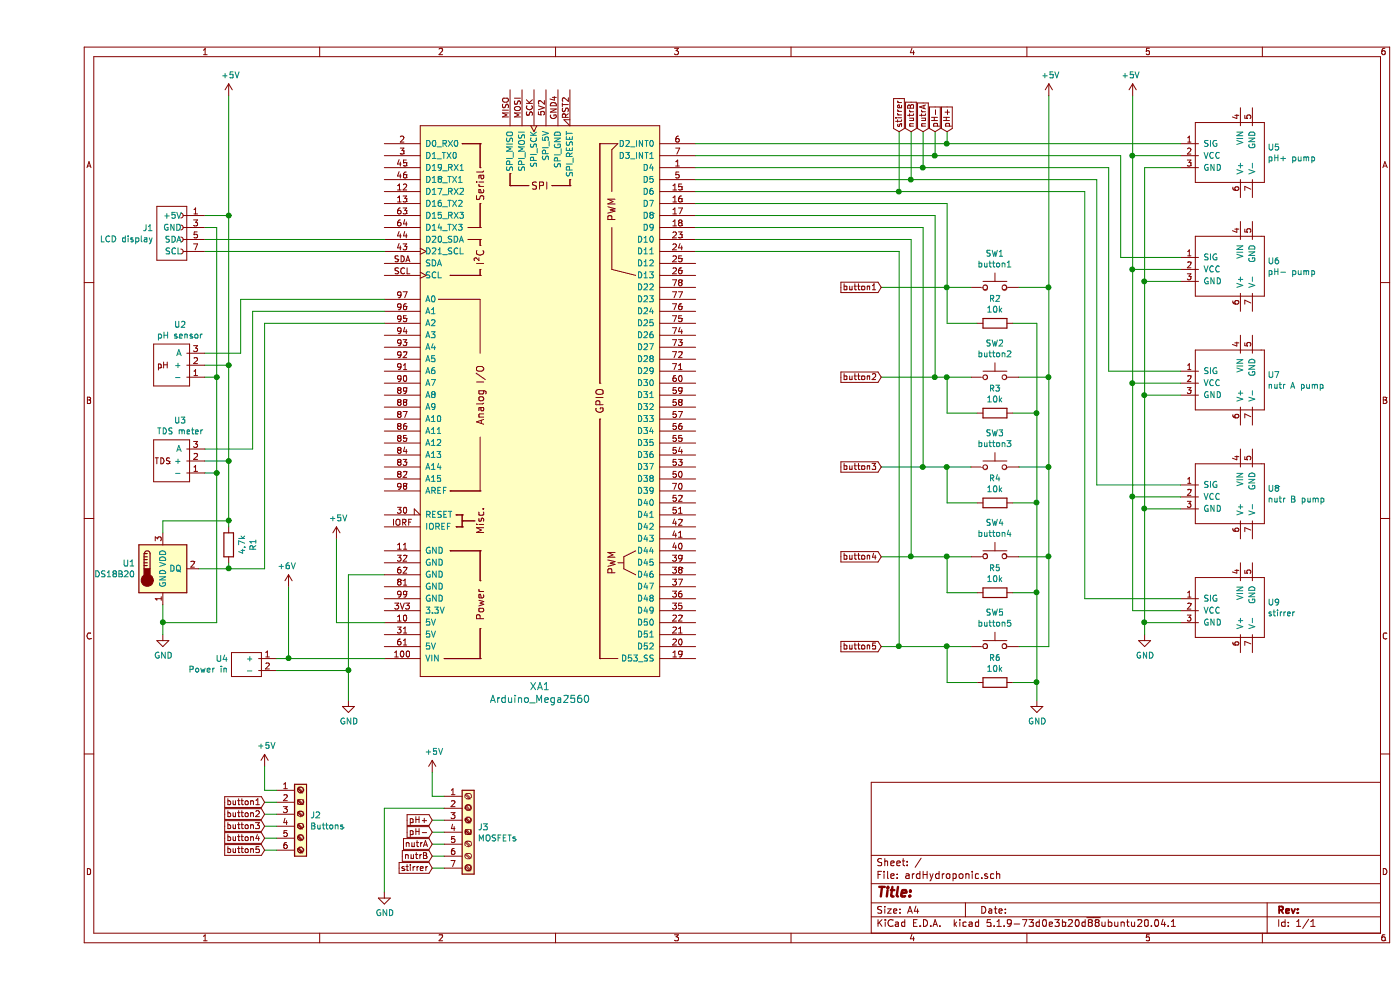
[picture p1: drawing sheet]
EESchema Schematic File Version 4
EELAYER 30 0
EELAYER END
$Descr A4 11693 8268
encoding utf-8
Sheet 1 1
Title ""
Date ""
Rev ""
Comp ""
Comment1 ""
Comment2 ""
Comment3 ""
Comment4 ""
$EndDescr
$Comp
L My_Arduino:Arduino_Mega2560 XA1
U 1 1
P 4200 3350
F 0 "XA1" H 4200 969 60  0000 C CNN
F 1 "Arduino_Mega2560" H 4200 863 60  0000 C CNN
F 2 "My_Arduino:Arduino_Mega2560_Shield__no_ICSP_large" H 4900 6100 60  0001 C CNN
F 3 "https://store.arduino.cc/arduino-mega-2560-rev3" H 4900 6100 60  0001 C CNN
	1    4200 3350
	1    0    0    -1  
$EndComp
$Comp
L Sensor_Temperature:DS18B20 U1
U 1 1
P 1050 4750
F 0 "U1" H 820 4796 50  0000 R CNN
F 1 "DS18B20" H 820 4705 50  0000 R CNN
F 2 "My_Parts:3-pole_DS18B20_screw_terminal" H 50  4500 50  0001 C CNN
F 3 "http://datasheets.maximintegrated.com/en/ds/DS18B20.pdf" H 900 5000 50  0001 C CNN
	1    1050 4750
	1    0    0    -1  
$EndComp
$Comp
L My_Parts:HCMODU0083_IRF520_MOSFET_module U5
U 1 1
P 9550 1200
F 0 "U5" H 10278 1171 50  0000 L CNN
F 1 "pH+ pump" H 10278 1080 50  0000 L CNN
F 2 "" H 9725 1425 50  0001 C CNN
F 3 "" H 9725 1425 50  0001 C CNN
	1    9550 1200
	1    0    0    -1  
$EndComp
$Comp
L My_Parts:HCMODU0083_IRF520_MOSFET_module U6
U 1 1
P 9550 2150
F 0 "U6" H 10278 2121 50  0000 L CNN
F 1 "pH- pump" H 10278 2030 50  0000 L CNN
F 2 "" H 9725 2375 50  0001 C CNN
F 3 "" H 9725 2375 50  0001 C CNN
	1    9550 2150
	1    0    0    -1  
$EndComp
$Comp
L My_Parts:HCMODU0083_IRF520_MOSFET_module U7
U 1 1
P 9550 3100
F 0 "U7" H 10278 3071 50  0000 L CNN
F 1 "nutr A pump" H 10278 2980 50  0000 L CNN
F 2 "" H 9725 3325 50  0001 C CNN
F 3 "" H 9725 3325 50  0001 C CNN
	1    9550 3100
	1    0    0    -1  
$EndComp
$Comp
L My_Parts:HCMODU0083_IRF520_MOSFET_module U8
U 1 1
P 9550 4050
F 0 "U8" H 10278 4021 50  0000 L CNN
F 1 "nutr B pump" H 10278 3930 50  0000 L CNN
F 2 "" H 9725 4275 50  0001 C CNN
F 3 "" H 9725 4275 50  0001 C CNN
	1    9550 4050
	1    0    0    -1  
$EndComp
$Comp
L My_Headers:4-pin_I2C_LCD_header J1
U 1 1
P 1200 1900
F 0 "J1" H 1428 1896 50  0000 L CNN
F 1 "LCD display" H 1428 1805 50  0000 L CNN
F 2 "My_Headers:4-pin_I2C_LCD_header_larger" H 1400 1500 50  0001 C CNN
F 3 "~" H 1200 1900 50  0001 C CNN
	1    1200 1900
	-1   0    0    -1  
$EndComp
$Comp
L power:+5V #PWR0101
U 1 1
P 9150 800
F 0 "#PWR0101" H 9150 650 50  0001 C CNN
F 1 "+5V" H 9165 973 50  0000 C CNN
F 2 "" H 9150 800 50  0001 C CNN
F 3 "" H 9150 800 50  0001 C CNN
	1    9150 800 
	-1   0    0    -1  
$EndComp
Wire Wire Line
	9550 1300 9150 1300
Wire Wire Line
	9150 1300 9150 800 
Wire Wire Line
	9550 2250 9150 2250
Wire Wire Line
	9150 2250 9150 1300
Connection ~ 9150 1300
Wire Wire Line
	9550 3200 9150 3200
Wire Wire Line
	9150 3200 9150 2250
Connection ~ 9150 2250
$Comp
L My_Parts:HCMODU0083_IRF520_MOSFET_module U9
U 1 1
P 9550 5000
F 0 "U9" H 10278 4971 50  0000 L CNN
F 1 "stirrer" H 10278 4880 50  0000 L CNN
F 2 "" H 9725 5225 50  0001 C CNN
F 3 "" H 9725 5225 50  0001 C CNN
	1    9550 5000
	1    0    0    -1  
$EndComp
Wire Wire Line
	9550 4150 9150 4150
Wire Wire Line
	9150 4150 9150 3200
Connection ~ 9150 3200
Wire Wire Line
	9550 5100 9150 5100
Wire Wire Line
	9150 5100 9150 4150
Connection ~ 9150 4150
Wire Wire Line
	9550 5200 9250 5200
Wire Wire Line
	9250 4250 9550 4250
Wire Wire Line
	9250 4250 9250 5200
Wire Wire Line
	9250 4250 9250 3300
Wire Wire Line
	9250 3300 9550 3300
Connection ~ 9250 4250
Wire Wire Line
	9250 3300 9250 2350
Wire Wire Line
	9250 2350 9550 2350
Connection ~ 9250 3300
Wire Wire Line
	9250 2350 9250 1400
Wire Wire Line
	9250 1400 9550 1400
Connection ~ 9250 2350
Wire Wire Line
	9550 1200 7600 1200
Wire Wire Line
	9550 2150 9050 2150
Wire Wire Line
	9050 2150 9050 1300
Wire Wire Line
	9550 3100 8950 3100
Wire Wire Line
	8950 3100 8950 1400
Wire Wire Line
	8850 1500 8850 4050
Wire Wire Line
	8850 4050 9550 4050
Wire Wire Line
	8750 5000 9550 5000
$Comp
L power:GND #PWR0102
U 1 1
P 9250 5300
F 0 "#PWR0102" H 9250 5050 50  0001 C CNN
F 1 "GND" H 9255 5127 50  0000 C CNN
F 2 "" H 9250 5300 50  0001 C CNN
F 3 "" H 9250 5300 50  0001 C CNN
	1    9250 5300
	1    0    0    -1  
$EndComp
Wire Wire Line
	9250 5300 9250 5200
Connection ~ 9250 5200
$Comp
L power:+5V #PWR0103
U 1 1
P 8450 800
F 0 "#PWR0103" H 8450 650 50  0001 C CNN
F 1 "+5V" H 8465 973 50  0000 C CNN
F 2 "" H 8450 800 50  0001 C CNN
F 3 "" H 8450 800 50  0001 C CNN
	1    8450 800 
	1    0    0    -1  
$EndComp
$Comp
L Switch:SW_Push SW1
U 1 1
P 8000 2400
F 0 "SW1" H 8000 2685 50  0000 C CNN
F 1 "button1" H 8000 2594 50  0000 C CNN
F 2 "" H 8000 2600 50  0001 C CNN
F 3 "~" H 8000 2600 50  0001 C CNN
	1    8000 2400
	1    0    0    -1  
$EndComp
$Comp
L Device:R R2
U 1 1
P 8000 2700
F 0 "R2" V 7793 2700 50  0000 C CNN
F 1 "10k" V 7884 2700 50  0000 C CNN
F 2 "My_Misc:R_Axial_DIN0207_L6.3mm_D2.5mm_P10.16mm_Horizontal_larger_pads" V 7930 2700 50  0001 C CNN
F 3 "~" H 8000 2700 50  0001 C CNN
	1    8000 2700
	0    1    1    0   
$EndComp
$Comp
L Switch:SW_Push SW2
U 1 1
P 8000 3150
F 0 "SW2" H 8000 3435 50  0000 C CNN
F 1 "button2" H 8000 3344 50  0000 C CNN
F 2 "" H 8000 3350 50  0001 C CNN
F 3 "~" H 8000 3350 50  0001 C CNN
	1    8000 3150
	1    0    0    -1  
$EndComp
$Comp
L Device:R R3
U 1 1
P 8000 3450
F 0 "R3" V 7793 3450 50  0000 C CNN
F 1 "10k" V 7884 3450 50  0000 C CNN
F 2 "My_Misc:R_Axial_DIN0207_L6.3mm_D2.5mm_P10.16mm_Horizontal_larger_pads" V 7930 3450 50  0001 C CNN
F 3 "~" H 8000 3450 50  0001 C CNN
	1    8000 3450
	0    1    1    0   
$EndComp
$Comp
L Switch:SW_Push SW3
U 1 1
P 8000 3900
F 0 "SW3" H 8000 4185 50  0000 C CNN
F 1 "button3" H 8000 4094 50  0000 C CNN
F 2 "" H 8000 4100 50  0001 C CNN
F 3 "~" H 8000 4100 50  0001 C CNN
	1    8000 3900
	1    0    0    -1  
$EndComp
$Comp
L Device:R R4
U 1 1
P 8000 4200
F 0 "R4" V 7793 4200 50  0000 C CNN
F 1 "10k" V 7884 4200 50  0000 C CNN
F 2 "My_Misc:R_Axial_DIN0207_L6.3mm_D2.5mm_P10.16mm_Horizontal_larger_pads" V 7930 4200 50  0001 C CNN
F 3 "~" H 8000 4200 50  0001 C CNN
	1    8000 4200
	0    1    1    0   
$EndComp
$Comp
L Switch:SW_Push SW4
U 1 1
P 8000 4650
F 0 "SW4" H 8000 4935 50  0000 C CNN
F 1 "button4" H 8000 4844 50  0000 C CNN
F 2 "" H 8000 4850 50  0001 C CNN
F 3 "~" H 8000 4850 50  0001 C CNN
	1    8000 4650
	1    0    0    -1  
$EndComp
$Comp
L Device:R R5
U 1 1
P 8000 4950
F 0 "R5" V 7793 4950 50  0000 C CNN
F 1 "10k" V 7884 4950 50  0000 C CNN
F 2 "My_Misc:R_Axial_DIN0207_L6.3mm_D2.5mm_P10.16mm_Horizontal_larger_pads" V 7930 4950 50  0001 C CNN
F 3 "~" H 8000 4950 50  0001 C CNN
	1    8000 4950
	0    1    1    0   
$EndComp
$Comp
L Switch:SW_Push SW5
U 1 1
P 8000 5400
F 0 "SW5" H 8000 5685 50  0000 C CNN
F 1 "button5" H 8000 5594 50  0000 C CNN
F 2 "" H 8000 5600 50  0001 C CNN
F 3 "~" H 8000 5600 50  0001 C CNN
	1    8000 5400
	1    0    0    -1  
$EndComp
Wire Wire Line
	8200 5400 8450 5400
Wire Wire Line
	8450 2400 8200 2400
Wire Wire Line
	8200 3150 8450 3150
Connection ~ 8450 3150
Wire Wire Line
	8450 3150 8450 2400
Wire Wire Line
	8200 3900 8450 3900
Connection ~ 8450 3900
Wire Wire Line
	8450 3900 8450 3150
Wire Wire Line
	8450 5400 8450 4650
Wire Wire Line
	8200 4650 8450 4650
Connection ~ 8450 4650
Wire Wire Line
	8450 4650 8450 3900
$Comp
L Device:R R6
U 1 1
P 8000 5700
F 0 "R6" V 7793 5700 50  0000 C CNN
F 1 "10k" V 7884 5700 50  0000 C CNN
F 2 "My_Misc:R_Axial_DIN0207_L6.3mm_D2.5mm_P10.16mm_Horizontal_larger_pads" V 7930 5700 50  0001 C CNN
F 3 "~" H 8000 5700 50  0001 C CNN
	1    8000 5700
	0    1    1    0   
$EndComp
Wire Wire Line
	7800 5400 7600 5400
Wire Wire Line
	7600 5400 7600 5700
Wire Wire Line
	7600 5700 7850 5700
Wire Wire Line
	7800 4650 7600 4650
Wire Wire Line
	7600 4650 7600 4950
Wire Wire Line
	7600 4950 7850 4950
Wire Wire Line
	7800 3900 7600 3900
Wire Wire Line
	7600 3900 7600 4200
Wire Wire Line
	7600 4200 7850 4200
Wire Wire Line
	7800 3150 7600 3150
Wire Wire Line
	7600 3150 7600 3450
Wire Wire Line
	7600 3450 7850 3450
Wire Wire Line
	7800 2400 7600 2400
Wire Wire Line
	7600 2400 7600 2700
Wire Wire Line
	7600 2700 7850 2700
Wire Wire Line
	8150 5700 8350 5700
Wire Wire Line
	8350 5700 8350 4950
Wire Wire Line
	8350 2700 8150 2700
Wire Wire Line
	8150 3450 8350 3450
Connection ~ 8350 3450
Wire Wire Line
	8350 3450 8350 2700
Wire Wire Line
	8150 4200 8350 4200
Connection ~ 8350 4200
Wire Wire Line
	8350 4200 8350 3450
Wire Wire Line
	8150 4950 8350 4950
Connection ~ 8350 4950
Wire Wire Line
	8350 4950 8350 4200
$Comp
L power:GND #PWR0104
U 1 1
P 8350 5850
F 0 "#PWR0104" H 8350 5600 50  0001 C CNN
F 1 "GND" H 8355 5677 50  0000 C CNN
F 2 "" H 8350 5850 50  0001 C CNN
F 3 "" H 8350 5850 50  0001 C CNN
	1    8350 5850
	1    0    0    -1  
$EndComp
Wire Wire Line
	8350 5850 8350 5700
Connection ~ 8350 5700
Wire Wire Line
	8450 2400 8450 800 
Connection ~ 8450 2400
$Comp
L Device:R R1
U 1 1
P 1600 4550
F 0 "R1" V 1393 4550 50  0000 C CNN
F 1 "4.7k" V 1484 4550 50  0000 C CNN
F 2 "My_Misc:R_Axial_DIN0207_L6.3mm_D2.5mm_P10.16mm_Horizontal_larger_pads" V 1530 4550 50  0001 C CNN
F 3 "~" H 1600 4550 50  0001 C CNN
	1    1600 4550
	-1   0    0    1   
$EndComp
Wire Wire Line
	1400 2000 2900 2000
Wire Wire Line
	1400 2100 2900 2100
Wire Wire Line
	1400 1800 1600 1800
Wire Wire Line
	1600 1800 1600 800 
$Comp
L power:+5V #PWR0107
U 1 1
P 1600 800
F 0 "#PWR0107" H 1600 650 50  0001 C CNN
F 1 "+5V" H 1615 973 50  0000 C CNN
F 2 "" H 1600 800 50  0001 C CNN
F 3 "" H 1600 800 50  0001 C CNN
	1    1600 800 
	1    0    0    -1  
$EndComp
$Comp
L power:GND #PWR0108
U 1 1
P 1050 5300
F 0 "#PWR0108" H 1050 5050 50  0001 C CNN
F 1 "GND" H 1055 5127 50  0000 C CNN
F 2 "" H 1050 5300 50  0001 C CNN
F 3 "" H 1050 5300 50  0001 C CNN
	1    1050 5300
	1    0    0    -1  
$EndComp
Wire Wire Line
	1400 1900 1500 1900
Wire Wire Line
	1500 1900 1500 3150
$Comp
L power:+5V #PWR0109
U 1 1
P 2500 4500
F 0 "#PWR0109" H 2500 4350 50  0001 C CNN
F 1 "+5V" H 2515 4673 50  0000 C CNN
F 2 "" H 2500 4500 50  0001 C CNN
F 3 "" H 2500 4500 50  0001 C CNN
	1    2500 4500
	1    0    0    -1  
$EndComp
$Comp
L power:GND #PWR0110
U 1 1
P 2600 5850
F 0 "#PWR0110" H 2600 5600 50  0001 C CNN
F 1 "GND" H 2605 5677 50  0000 C CNN
F 2 "" H 2600 5850 50  0001 C CNN
F 3 "" H 2600 5850 50  0001 C CNN
	1    2600 5850
	1    0    0    -1  
$EndComp
Wire Wire Line
	2900 5200 2500 5200
Wire Wire Line
	2500 5200 2500 4500
$Comp
L My_Parts:2-pole_power_in_screw_terminal U4
U 1 1
P 2000 5500
F 0 "U4" H 2403 5501 50  0000 L CNN
F 1 "Power in" H 2403 5410 50  0000 L CNN
F 2 "My_Parts:2-pole_power_in_screw_terminal" H 2175 5625 50  0001 C CNN
F 3 "" H 2175 5625 50  0001 C CNN
	1    2000 5500
	-1   0    0    -1  
$EndComp
$Comp
L power:+6V #PWR0112
U 1 1
P 2100 4900
F 0 "#PWR0112" H 2100 4750 50  0001 C CNN
F 1 "+6V" H 2115 5073 50  0000 C CNN
F 2 "" H 2100 4900 50  0001 C CNN
F 3 "" H 2100 4900 50  0001 C CNN
	1    2100 4900
	-1   0    0    -1  
$EndComp
Wire Wire Line
	2000 5500 2100 5500
Wire Wire Line
	2100 5500 2100 4900
Wire Wire Line
	1400 3950 1500 3950
Connection ~ 1500 3950
Wire Wire Line
	1400 3150 1500 3150
Connection ~ 1500 3150
Wire Wire Line
	1500 3150 1500 3950
Wire Wire Line
	1400 3050 1600 3050
Wire Wire Line
	1600 3050 1600 1800
Connection ~ 1600 1800
Wire Wire Line
	1400 3850 1600 3850
Wire Wire Line
	1600 3850 1600 3050
Connection ~ 1600 3050
$Comp
L My_Parts:DFRobot_Gravity_TDS-meter U3
U 1 1
P 1400 3750
F 0 "U3" H 1605 3990 50  0000 C CNN
F 1 "TDS meter" H 1605 3899 50  0000 C CNN
F 2 "My_Headers:3-pin_DFRobot_Gravity_TDS-meter_header_large" H 1575 3875 50  0001 C CNN
F 3 "" H 1575 3875 50  0001 C CNN
	1    1400 3750
	-1   0    0    -1  
$EndComp
$Comp
L My_Parts:DFRobot_Gravity_pH-sensor U2
U 1 1
P 1400 2950
F 0 "U2" H 1605 3190 50  0000 C CNN
F 1 "pH sensor" H 1605 3099 50  0000 C CNN
F 2 "My_Headers:3-pin_DFRobot_Gravity_pH-sensor_header_large" H 1575 3075 50  0001 C CNN
F 3 "" H 1575 3075 50  0001 C CNN
	1    1400 2950
	-1   0    0    -1  
$EndComp
Wire Wire Line
	1400 2950 1700 2950
Wire Wire Line
	1700 2950 1700 2500
Wire Wire Line
	1700 2500 2900 2500
Wire Wire Line
	1400 3750 1800 3750
Wire Wire Line
	1800 3750 1800 2600
Wire Wire Line
	1800 2600 2900 2600
Wire Wire Line
	7600 3150 7500 3150
Connection ~ 7600 3150
Wire Wire Line
	7400 3900 7600 3900
Connection ~ 7600 3900
Wire Wire Line
	7600 4650 7300 4650
Connection ~ 7600 4650
Wire Wire Line
	7600 5400 7200 5400
Connection ~ 7600 5400
Connection ~ 7600 2400
Wire Wire Line
	2000 5600 2600 5600
Wire Wire Line
	2100 5500 2900 5500
Connection ~ 2100 5500
Wire Wire Line
	2600 4800 2900 4800
Wire Wire Line
	2600 4800 2600 5600
Wire Wire Line
	8750 1600 8750 5000
Wire Wire Line
	2600 5850 2600 5600
Connection ~ 2600 5600
Text GLabel 7050 2400 0    50   Input ~ 0
button1
Text GLabel 7050 3150 0    50   Input ~ 0
button2
Text GLabel 7050 3900 0    50   Input ~ 0
button3
Text GLabel 7050 4650 0    50   Input ~ 0
button4
Text GLabel 7050 5400 0    50   Input ~ 0
button5
$Comp
L Connector:Screw_Terminal_01x06 J2
U 1 1
P 2200 6800
F 0 "J2" H 2280 6792 50  0000 L CNN
F 1 "Buttons" H 2280 6701 50  0000 L CNN
F 2 "My_Parts:6-pole_5-NO_switch_screw_terminal" H 2200 6800 50  0001 C CNN
F 3 "~" H 2200 6800 50  0001 C CNN
	1    2200 6800
	1    0    0    -1  
$EndComp
Text GLabel 1900 6700 0    50   Input ~ 0
button1
Text GLabel 1900 6800 0    50   Input ~ 0
button2
Text GLabel 1900 6900 0    50   Input ~ 0
button3
Text GLabel 1900 7000 0    50   Input ~ 0
button4
Text GLabel 1900 7100 0    50   Input ~ 0
button5
Wire Wire Line
	2000 6700 1900 6700
Wire Wire Line
	1900 6800 2000 6800
Wire Wire Line
	2000 6900 1900 6900
Wire Wire Line
	1900 7000 2000 7000
Wire Wire Line
	2000 7100 1900 7100
Text GLabel 7600 1100 1    50   Input ~ 0
pH+
Text GLabel 7500 1100 1    50   Input ~ 0
pH-
Text GLabel 7400 1100 1    50   Input ~ 0
nutrA
Text GLabel 7300 1100 1    50   Input ~ 0
nutrB
Text GLabel 7200 1100 1    50   Input ~ 0
stirrer
Wire Wire Line
	7600 1200 7600 1100
Connection ~ 7600 1200
Wire Wire Line
	7600 1200 5500 1200
$Comp
L Connector:Screw_Terminal_01x07 J3
U 1 1
P 3600 6950
F 0 "J3" H 3680 6992 50  0000 L CNN
F 1 "MOSFETs" H 3680 6901 50  0000 L CNN
F 2 "My_Parts:7-pole_6-MOSFET_screw_terminal" H 3600 6950 50  0001 C CNN
F 3 "~" H 3600 6950 50  0001 C CNN
	1    3600 6950
	1    0    0    -1  
$EndComp
$Comp
L power:+5V #PWR0113
U 1 1
P 3300 6450
F 0 "#PWR0113" H 3300 6300 50  0001 C CNN
F 1 "+5V" H 3315 6623 50  0000 C CNN
F 2 "" H 3300 6450 50  0001 C CNN
F 3 "" H 3300 6450 50  0001 C CNN
	1    3300 6450
	1    0    0    -1  
$EndComp
Wire Wire Line
	3400 6650 3300 6650
Wire Wire Line
	3300 6650 3300 6450
Text GLabel 3300 6850 0    50   Input ~ 0
pH+
Text GLabel 3300 6950 0    50   Input ~ 0
pH-
Text GLabel 3300 7050 0    50   Input ~ 0
nutrA
Text GLabel 3300 7150 0    50   Input ~ 0
nutrB
Text GLabel 3300 7250 0    50   Input ~ 0
stirrer
Wire Wire Line
	3400 6850 3300 6850
Wire Wire Line
	3300 6950 3400 6950
Wire Wire Line
	3400 7050 3300 7050
Wire Wire Line
	3300 7150 3400 7150
Wire Wire Line
	3400 7250 3300 7250
Wire Wire Line
	3400 6750 2900 6750
Wire Wire Line
	2900 6750 2900 7450
$Comp
L power:GND #PWR0114
U 1 1
P 2900 7450
F 0 "#PWR0114" H 2900 7200 50  0001 C CNN
F 1 "GND" H 2905 7277 50  0000 C CNN
F 2 "" H 2900 7450 50  0001 C CNN
F 3 "" H 2900 7450 50  0001 C CNN
	1    2900 7450
	1    0    0    -1  
$EndComp
Wire Wire Line
	7500 1300 5500 1300
Wire Wire Line
	9050 1300 7500 1300
Connection ~ 7500 1300
Wire Wire Line
	7500 1100 7500 1300
Wire Wire Line
	7400 1400 5500 1400
Wire Wire Line
	8950 1400 7400 1400
Connection ~ 7400 1400
Wire Wire Line
	7400 1400 7400 1100
Wire Wire Line
	7300 1500 8850 1500
Wire Wire Line
	5500 1500 7300 1500
Connection ~ 7300 1500
Wire Wire Line
	7300 1500 7300 1100
Wire Wire Line
	7200 1600 5500 1600
Wire Wire Line
	8750 1600 7200 1600
Connection ~ 7200 1600
Wire Wire Line
	7200 1100 7200 1600
Wire Wire Line
	1900 6600 2000 6600
Wire Wire Line
	1900 6600 1900 6400
$Comp
L power:+5V #PWR0111
U 1 1
P 1900 6400
F 0 "#PWR0111" H 1900 6250 50  0001 C CNN
F 1 "+5V" H 1915 6573 50  0000 C CNN
F 2 "" H 1900 6400 50  0001 C CNN
F 3 "" H 1900 6400 50  0001 C CNN
	1    1900 6400
	1    0    0    -1  
$EndComp
Wire Wire Line
	1500 5200 1050 5200
Wire Wire Line
	1500 3950 1500 5200
Wire Wire Line
	1050 5300 1050 5200
Connection ~ 1050 5200
Wire Wire Line
	1050 5200 1050 5050
Wire Wire Line
	1600 3850 1600 4350
Wire Wire Line
	1600 4350 1050 4350
Wire Wire Line
	1050 4350 1050 4450
Connection ~ 1600 3850
Wire Wire Line
	1350 4750 1600 4750
Wire Wire Line
	1900 4750 1900 2700
Wire Wire Line
	1900 2700 2900 2700
Wire Wire Line
	1600 4400 1600 4350
Connection ~ 1600 4350
Wire Wire Line
	1600 4700 1600 4750
Connection ~ 1600 4750
Wire Wire Line
	1600 4750 1900 4750
Wire Wire Line
	7600 1700 5500 1700
Wire Wire Line
	7600 1700 7600 2400
Wire Wire Line
	7500 1800 5500 1800
Wire Wire Line
	7500 1800 7500 3150
Wire Wire Line
	7400 1900 5500 1900
Wire Wire Line
	7400 1900 7400 3900
Wire Wire Line
	7300 2000 5500 2000
Wire Wire Line
	7300 2000 7300 4650
Wire Wire Line
	7200 2100 5500 2100
Wire Wire Line
	7200 2100 7200 5400
Wire Wire Line
	7050 5400 7200 5400
Connection ~ 7200 5400
Wire Wire Line
	7050 4650 7300 4650
Connection ~ 7300 4650
Wire Wire Line
	7050 3900 7400 3900
Connection ~ 7400 3900
Wire Wire Line
	7050 3150 7500 3150
Connection ~ 7500 3150
Wire Wire Line
	7050 2400 7600 2400
$EndSCHEMATC
